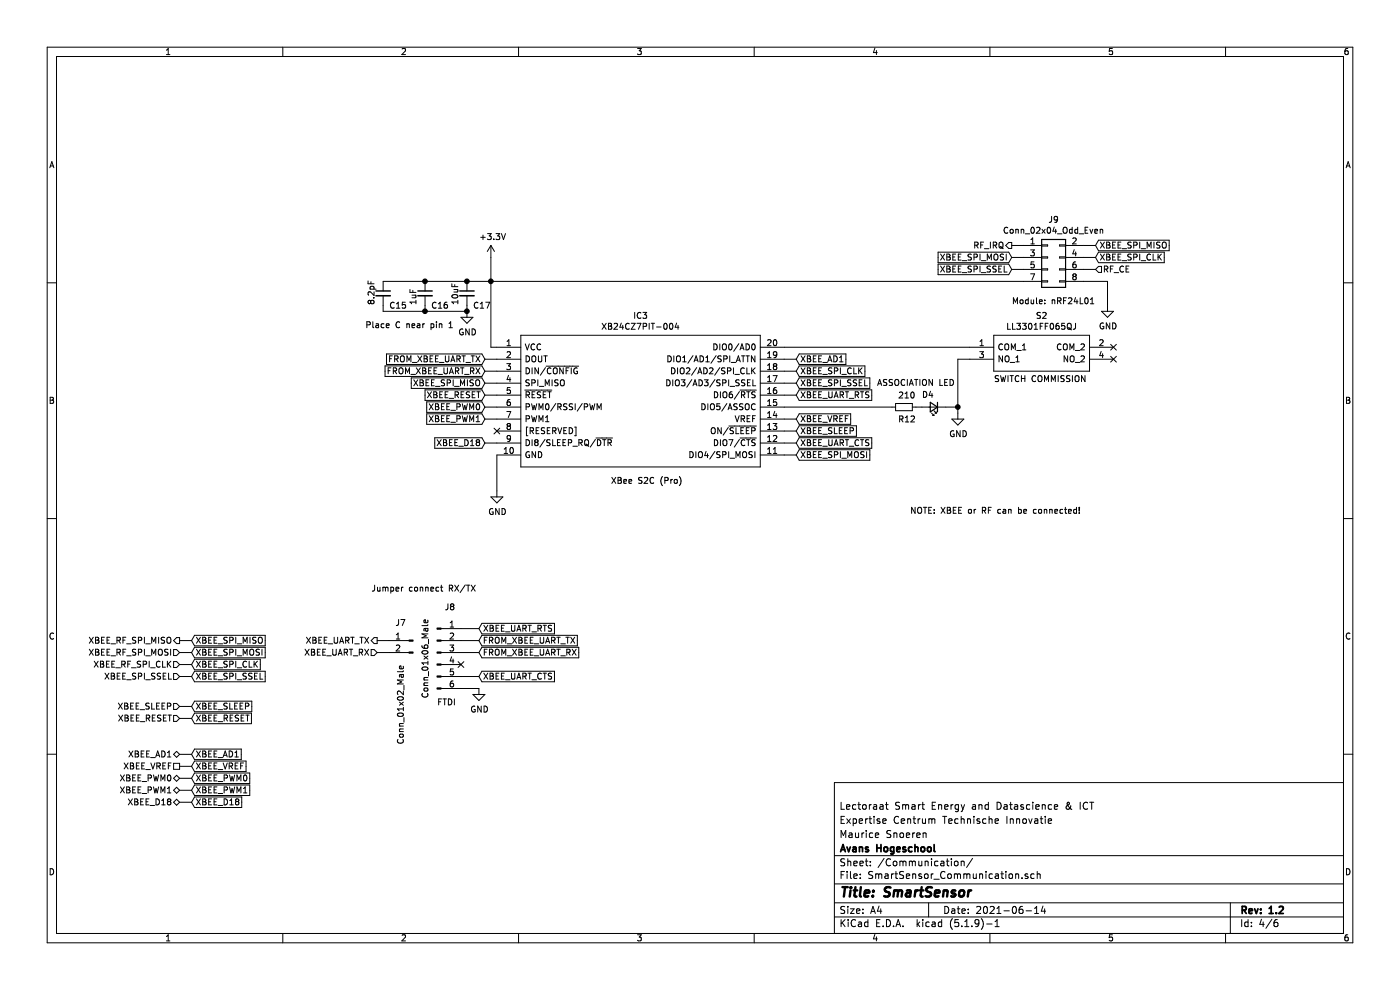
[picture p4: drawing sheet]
EESchema Schematic File Version 4
EELAYER 30 0
EELAYER END
$Descr A4 11693 8268
encoding utf-8
Sheet 4 6
Title "SmartSensor"
Date "2021-06-14"
Rev "1.2"
Comp "Avans Hogeschool"
Comment1 "Maurice Snoeren"
Comment2 "Expertise Centrum Technische Innovatie"
Comment3 "Lectoraat Smart Energy and Datascience & ICT"
Comment4 ""
$EndDescr
$Comp
L XB24CZ7PIT-004:XB24CZ7PIT-004 IC3
U 1 1
P 4150 2900
F 0 "IC3" H 5350 3165 50  0000 C CNN
F 1 "XB24CZ7PIT-004" H 5350 3074 50  0000 C CNN
F 2 "XB24CZ7PIT-004:XB24CAPIT-001" H 6400 3000 50  0001 L CNN
F 3 "http://www.digi.com/pdf/ds_xbee_zigbee.pdf" H 6400 2900 50  0001 L CNN
F 4 "Zigbee / 802.15.4 Modules XBee ZB S2C TH PCB Antenna" H 6400 2800 50  0001 L CNN "Description"
F 5 "" H 6400 2700 50  0001 L CNN "Height"
F 6 "Digi International" H 6400 2600 50  0001 L CNN "Manufacturer_Name"
F 7 "XB24CZ7PIT-004" H 6400 2500 50  0001 L CNN "Manufacturer_Part_Number"
F 8 "888-XB24CZ7PIT-004" H 6400 2400 50  0001 L CNN "Mouser Part Number"
F 9 "https://www.mouser.com/Search/Refine.aspx?Keyword=888-XB24CZ7PIT-004" H 6400 2300 50  0001 L CNN "Mouser Price/Stock"
F 10 "XB24CZ7PIT-004" H 6400 2200 50  0001 L CNN "Arrow Part Number"
F 11 "https://www.arrow.com/en/products/xb24cz7pit-004/digi-international" H 6400 2100 50  0001 L CNN "Arrow Price/Stock"
	1    4150 2900
	1    0    0    -1  
$EndComp
Text GLabel 4050 3000 0    50   Input ~ 0
FROM_XBEE_UART_TX
Text GLabel 4050 3100 0    50   Input ~ 0
FROM_XBEE_UART_RX
Text GLabel 6650 3700 2    50   Input ~ 0
XBEE_UART_CTS
Text GLabel 6650 3300 2    50   Input ~ 0
XBEE_UART_RTS
Text GLabel 4050 3300 0    50   Input ~ 0
XBEE_RESET
Connection ~ 3900 2600
Wire Wire Line
	3550 2600 3900 2600
Wire Wire Line
	3550 2550 3550 2600
Connection ~ 3900 2350
Wire Wire Line
	3550 2350 3900 2350
$Comp
L Device:C_Small C16
U 1 1
P 3550 2450
F 0 "C16" H 3600 2350 50  0000 L CNN
F 1 "1uF" V 3450 2350 50  0000 L CNN
F 2 "Capacitor_SMD:C_0805_2012Metric" H 3550 2450 50  0001 C CNN
F 3 "~" H 3550 2450 50  0001 C CNN
	1    3550 2450
	1    0    0    -1  
$EndComp
Wire Wire Line
	3900 2550 3900 2600
$Comp
L power:GND #PWR030
U 1 1
P 3900 2600
F 0 "#PWR030" H 3900 2350 50  0001 C CNN
F 1 "GND" H 3905 2427 50  0000 C CNN
F 2 "" H 3900 2600 50  0001 C CNN
F 3 "" H 3900 2600 50  0001 C CNN
	1    3900 2600
	1    0    0    -1  
$EndComp
Wire Wire Line
	3900 2350 4100 2350
$Comp
L Device:C_Small C17
U 1 1
P 3900 2450
F 0 "C17" H 3950 2350 50  0000 L CNN
F 1 "10uF" V 3800 2350 50  0000 L CNN
F 2 "Capacitor_SMD:C_0805_2012Metric" H 3900 2450 50  0001 C CNN
F 3 "~" H 3900 2450 50  0001 C CNN
	1    3900 2450
	1    0    0    -1  
$EndComp
$Comp
L power:+3.3V #PWR032
U 1 1
P 4100 2150
F 0 "#PWR032" H 4100 2000 50  0001 C CNN
F 1 "+3.3V" H 4115 2323 50  0000 C CNN
F 2 "" H 4100 2150 50  0001 C CNN
F 3 "" H 4100 2150 50  0001 C CNN
	1    4100 2150
	1    0    0    -1  
$EndComp
Wire Wire Line
	4100 2350 4100 2900
Wire Wire Line
	4100 2900 4150 2900
Connection ~ 4100 2350
Text GLabel 4050 3700 0    50   Input ~ 0
XBEE_D18
$Comp
L power:GND #PWR033
U 1 1
P 4150 4100
F 0 "#PWR033" H 4150 3850 50  0001 C CNN
F 1 "GND" H 4155 3927 50  0000 C CNN
F 2 "" H 4150 4100 50  0001 C CNN
F 3 "" H 4150 4100 50  0001 C CNN
	1    4150 4100
	1    0    0    -1  
$EndComp
Wire Wire Line
	4150 3800 4150 4100
Text GLabel 4050 3200 0    50   Input ~ 0
XBEE_SPI_MISO
Text GLabel 6650 3200 2    50   Input ~ 0
XBEE_SPI_SSEL
Text GLabel 6650 3800 2    50   Input ~ 0
XBEE_SPI_MOSI
Text GLabel 6650 3100 2    50   Input ~ 0
XBEE_SPI_CLK
Text GLabel 6650 3000 2    50   Input ~ 0
XBEE_AD1
Text GLabel 4050 3400 0    50   Input ~ 0
XBEE_PWM0
Text GLabel 4050 3500 0    50   Input ~ 0
XBEE_PWM1
NoConn ~ 4150 3600
Text GLabel 6650 3600 2    50   Input ~ 0
XBEE_SLEEP
Wire Wire Line
	4050 3000 4150 3000
Wire Wire Line
	4050 3100 4150 3100
Wire Wire Line
	4050 3200 4150 3200
Wire Wire Line
	4050 3300 4150 3300
Wire Wire Line
	4150 3400 4050 3400
Wire Wire Line
	4050 3500 4150 3500
Wire Wire Line
	4150 3700 4050 3700
Wire Wire Line
	6550 3000 6650 3000
Wire Wire Line
	6650 3100 6550 3100
Wire Wire Line
	6550 3200 6650 3200
Wire Wire Line
	6650 3300 6550 3300
Wire Wire Line
	6650 3600 6550 3600
Wire Wire Line
	6550 3700 6650 3700
Wire Wire Line
	6650 3800 6550 3800
$Comp
L Device:C_Small C15
U 1 1
P 3200 2450
F 0 "C15" H 3250 2350 50  0000 L CNN
F 1 "8.2pF" V 3100 2350 50  0000 L CNN
F 2 "Capacitor_SMD:C_0805_2012Metric" H 3200 2450 50  0001 C CNN
F 3 "~" H 3200 2450 50  0001 C CNN
	1    3200 2450
	1    0    0    -1  
$EndComp
Wire Wire Line
	3200 2350 3550 2350
Connection ~ 3550 2350
Wire Wire Line
	3200 2550 3200 2600
Wire Wire Line
	3200 2600 3550 2600
Connection ~ 3550 2600
$Comp
L power:GND #PWR034
U 1 1
P 8000 3450
F 0 "#PWR034" H 8000 3200 50  0001 C CNN
F 1 "GND" H 8005 3277 50  0000 C CNN
F 2 "" H 8000 3450 50  0001 C CNN
F 3 "" H 8000 3450 50  0001 C CNN
	1    8000 3450
	1    0    0    -1  
$EndComp
$Comp
L Device:R_Small R?
U 1 1
P 7550 3400
AR Path="/600AD547" Ref="R?"  Part="1" 
AR Path="/5F76931A/600AD547" Ref="R?"  Part="1" 
AR Path="/5F877B3A/600AD547" Ref="R12"  Part="1" 
F 0 "R12" V 7650 3350 50  0000 L CNN
F 1 "210" V 7450 3350 50  0000 L CNN
F 2 "Resistor_SMD:R_0805_2012Metric" H 7550 3400 50  0001 C CNN
F 3 "~" H 7550 3400 50  0001 C CNN
	1    7550 3400
	0    1    1    0   
$EndComp
$Comp
L Device:LED_Small D?
U 1 1
P 7800 3400
AR Path="/600AD54D" Ref="D?"  Part="1" 
AR Path="/5F76931A/600AD54D" Ref="D?"  Part="1" 
AR Path="/5F877B3A/600AD54D" Ref="D4"  Part="1" 
F 0 "D4" H 7850 3300 50  0000 C CNN
F 1 "ASSOCIATION LED" H 7950 3200 50  0000 C CNN
F 2 "LED_SMD:LED_0805_2012Metric" V 7800 3400 50  0001 C CNN
F 3 "~" V 7800 3400 50  0001 C CNN
	1    7800 3400
	-1   0    0    1   
$EndComp
Wire Wire Line
	7700 3400 7650 3400
Wire Wire Line
	6550 3400 7450 3400
Wire Wire Line
	7900 3400 8000 3400
Wire Wire Line
	8000 3400 8000 3450
Text Notes 3050 2750 0    50   ~ 0
Place C near pin 1
Text HLabel 3150 5350 0    50   Output ~ 0
XBEE_UART_TX
Text HLabel 3150 5450 0    50   Input ~ 0
XBEE_UART_RX
Text GLabel 4000 5350 2    50   Input ~ 0
FROM_XBEE_UART_TX
Text GLabel 4000 5450 2    50   Input ~ 0
FROM_XBEE_UART_RX
Text GLabel 1600 6000 2    50   Input ~ 0
XBEE_RESET
Text GLabel 1600 6700 2    50   Input ~ 0
XBEE_D18
Text GLabel 1600 5350 2    50   Input ~ 0
XBEE_SPI_MISO
Text GLabel 1600 6500 2    50   Input ~ 0
XBEE_PWM0
Text GLabel 1600 6600 2    50   Input ~ 0
XBEE_PWM1
Text GLabel 4000 5250 2    50   Input ~ 0
XBEE_UART_RTS
Text GLabel 1600 5650 2    50   Input ~ 0
XBEE_SPI_SSEL
Text GLabel 1600 5550 2    50   Input ~ 0
XBEE_SPI_CLK
Text GLabel 1600 6300 2    50   Input ~ 0
XBEE_AD1
Text GLabel 4000 5650 2    50   Input ~ 0
XBEE_UART_CTS
Text GLabel 1600 5450 2    50   Input ~ 0
XBEE_SPI_MOSI
Text GLabel 1600 5900 2    50   Input ~ 0
XBEE_SLEEP
Text GLabel 6650 3500 2    50   Input ~ 0
XBEE_VREF
Wire Wire Line
	6650 3500 6550 3500
Text GLabel 1600 6400 2    50   Input ~ 0
XBEE_VREF
Text HLabel 1500 5450 0    50   Input ~ 0
XBEE_RF_SPI_MOSI
Text HLabel 1500 5350 0    50   Output ~ 0
XBEE_RF_SPI_MISO
Text HLabel 1500 5550 0    50   Input ~ 0
XBEE_RF_SPI_CLK
Text HLabel 1500 5650 0    50   Input ~ 0
XBEE_SPI_SSEL
Text HLabel 1500 5900 0    50   Input ~ 0
XBEE_SLEEP
Text HLabel 1500 6000 0    50   Input ~ 0
XBEE_RESET
Text HLabel 1500 6300 0    50   BiDi ~ 0
XBEE_AD1
Text HLabel 1500 6400 0    50   UnSpc ~ 0
XBEE_VREF
Text HLabel 1500 6500 0    50   BiDi ~ 0
XBEE_PWM0
Text HLabel 1500 6600 0    50   BiDi ~ 0
XBEE_PWM1
Text HLabel 1500 6700 0    50   BiDi ~ 0
XBEE_D18
Wire Wire Line
	1500 5350 1600 5350
Wire Wire Line
	1600 5450 1500 5450
Wire Wire Line
	1500 5550 1600 5550
Wire Wire Line
	1600 5650 1500 5650
Wire Wire Line
	1500 5900 1600 5900
Wire Wire Line
	1600 6000 1500 6000
Wire Wire Line
	1600 6300 1500 6300
Wire Wire Line
	1500 6400 1600 6400
Wire Wire Line
	1500 6500 1600 6500
Wire Wire Line
	1600 6600 1500 6600
Wire Wire Line
	1500 6700 1600 6700
Text Notes 5100 4050 0    50   ~ 0
XBee S2C (Pro)
$Comp
L Connector_Generic:Conn_02x04_Odd_Even J9
U 1 1
P 8750 2150
F 0 "J9" H 8800 2467 50  0000 C CNN
F 1 "Conn_02x04_Odd_Even" H 8800 2376 50  0000 C CNN
F 2 "Connector_PinHeader_2.54mm:PinHeader_2x04_P2.54mm_Vertical" H 8750 2150 50  0001 C CNN
F 3 "~" H 8750 2150 50  0001 C CNN
	1    8750 2150
	1    0    0    -1  
$EndComp
Text Notes 8450 2550 0    50   ~ 0
Module: nRF24L01
$Comp
L power:GND #PWR035
U 1 1
P 9250 2550
F 0 "#PWR035" H 9250 2300 50  0001 C CNN
F 1 "GND" H 9255 2377 50  0000 C CNN
F 2 "" H 9250 2550 50  0001 C CNN
F 3 "" H 9250 2550 50  0001 C CNN
	1    9250 2550
	1    0    0    -1  
$EndComp
Text HLabel 8450 2050 0    50   Output ~ 0
RF_IRQ
Text HLabel 9150 2250 2    50   Input ~ 0
RF_CE
Wire Wire Line
	8450 2050 8550 2050
Wire Wire Line
	9050 2250 9150 2250
Text Notes 7600 4300 0    50   ~ 0
NOTE: XBEE or RF can be connected!
Wire Wire Line
	9250 2550 9250 2350
Wire Wire Line
	9250 2350 9050 2350
Text GLabel 8450 2150 0    50   Input ~ 0
XBEE_SPI_MOSI
Wire Wire Line
	8450 2150 8550 2150
Text GLabel 9150 2050 2    50   Input ~ 0
XBEE_SPI_MISO
Wire Wire Line
	9150 2050 9050 2050
Text GLabel 9150 2150 2    50   Input ~ 0
XBEE_SPI_CLK
Wire Wire Line
	9150 2150 9050 2150
$Comp
L Connector:Conn_01x06_Male J8
U 1 1
P 3650 5450
F 0 "J8" H 3758 5831 50  0000 C CNN
F 1 "Conn_01x06_Male" V 3550 5400 50  0000 C CNN
F 2 "Connector_PinHeader_2.54mm:PinHeader_1x06_P2.54mm_Vertical" H 3650 5450 50  0001 C CNN
F 3 "~" H 3650 5450 50  0001 C CNN
	1    3650 5450
	1    0    0    -1  
$EndComp
$Comp
L Connector:Conn_01x02_Male J7
U 1 1
P 3450 5350
F 0 "J7" H 3600 5500 50  0000 R CNN
F 1 "Conn_01x02_Male" V 3550 5150 50  0000 R CNN
F 2 "Connector_PinHeader_2.54mm:PinHeader_1x02_P2.54mm_Vertical" H 3450 5350 50  0001 C CNN
F 3 "~" H 3450 5350 50  0001 C CNN
	1    3450 5350
	-1   0    0    -1  
$EndComp
Text Notes 3100 4950 0    50   ~ 0
Jumper connect RX/TX
Text Notes 3650 5900 0    50   ~ 0
FTDI\n
NoConn ~ 3850 5550
$Comp
L power:GND #PWR031
U 1 1
P 4000 5750
F 0 "#PWR031" H 4000 5500 50  0001 C CNN
F 1 "GND" H 4005 5577 50  0000 C CNN
F 2 "" H 4000 5750 50  0001 C CNN
F 3 "" H 4000 5750 50  0001 C CNN
	1    4000 5750
	1    0    0    -1  
$EndComp
Wire Wire Line
	3850 5750 4000 5750
Wire Wire Line
	3850 5650 4000 5650
Wire Wire Line
	3850 5450 4000 5450
Wire Wire Line
	4000 5350 3850 5350
Wire Wire Line
	3850 5250 4000 5250
Wire Wire Line
	3150 5350 3250 5350
Wire Wire Line
	3150 5450 3250 5450
Text GLabel 8450 2250 0    50   Input ~ 0
XBEE_SPI_SSEL
Wire Wire Line
	8450 2250 8550 2250
$Comp
L SamacSys_Parts:LL3301FF065QJ S2
U 1 1
P 8100 2900
F 0 "S2" H 8700 3165 50  0000 C CNN
F 1 "LL3301FF065QJ" H 8700 3074 50  0000 C CNN
F 2 "SamacSys_Parts:LL3301FF065QJ" H 9150 3000 50  0001 L CNN
F 3 "http://spec_sheets.e-switch.com/specs/P010456.pdf" H 9150 2900 50  0001 L CNN
F 4 "Pushbutton Switches 50mA 12VDC F065 7.0mm J-Lead" H 9150 2800 50  0001 L CNN "Description"
F 5 "7.3" H 9150 2700 50  0001 L CNN "Height"
F 6 "612-LL3301FF065QJ" H 9150 2600 50  0001 L CNN "Mouser Part Number"
F 7 "https://www.mouser.co.uk/ProductDetail/E-Switch/LL3301FF065QJ/?qs=QtyuwXswaQgkr0cFSIRaTA%3D%3D" H 9150 2500 50  0001 L CNN "Mouser Price/Stock"
F 8 "E-Switch" H 9150 2400 50  0001 L CNN "Manufacturer_Name"
F 9 "LL3301FF065QJ" H 9150 2300 50  0001 L CNN "Manufacturer_Part_Number"
	1    8100 2900
	1    0    0    -1  
$EndComp
Wire Wire Line
	4100 2350 8550 2350
Wire Wire Line
	6550 2900 8100 2900
Wire Wire Line
	8100 3000 8000 3000
Wire Wire Line
	8000 3000 8000 3400
Connection ~ 8000 3400
NoConn ~ 9300 2900
NoConn ~ 9300 3000
Text Notes 8300 3200 0    50   ~ 0
SWITCH COMMISSION
Wire Wire Line
	4100 2150 4100 2350
NoConn ~ 7800 -150
$EndSCHEMATC
